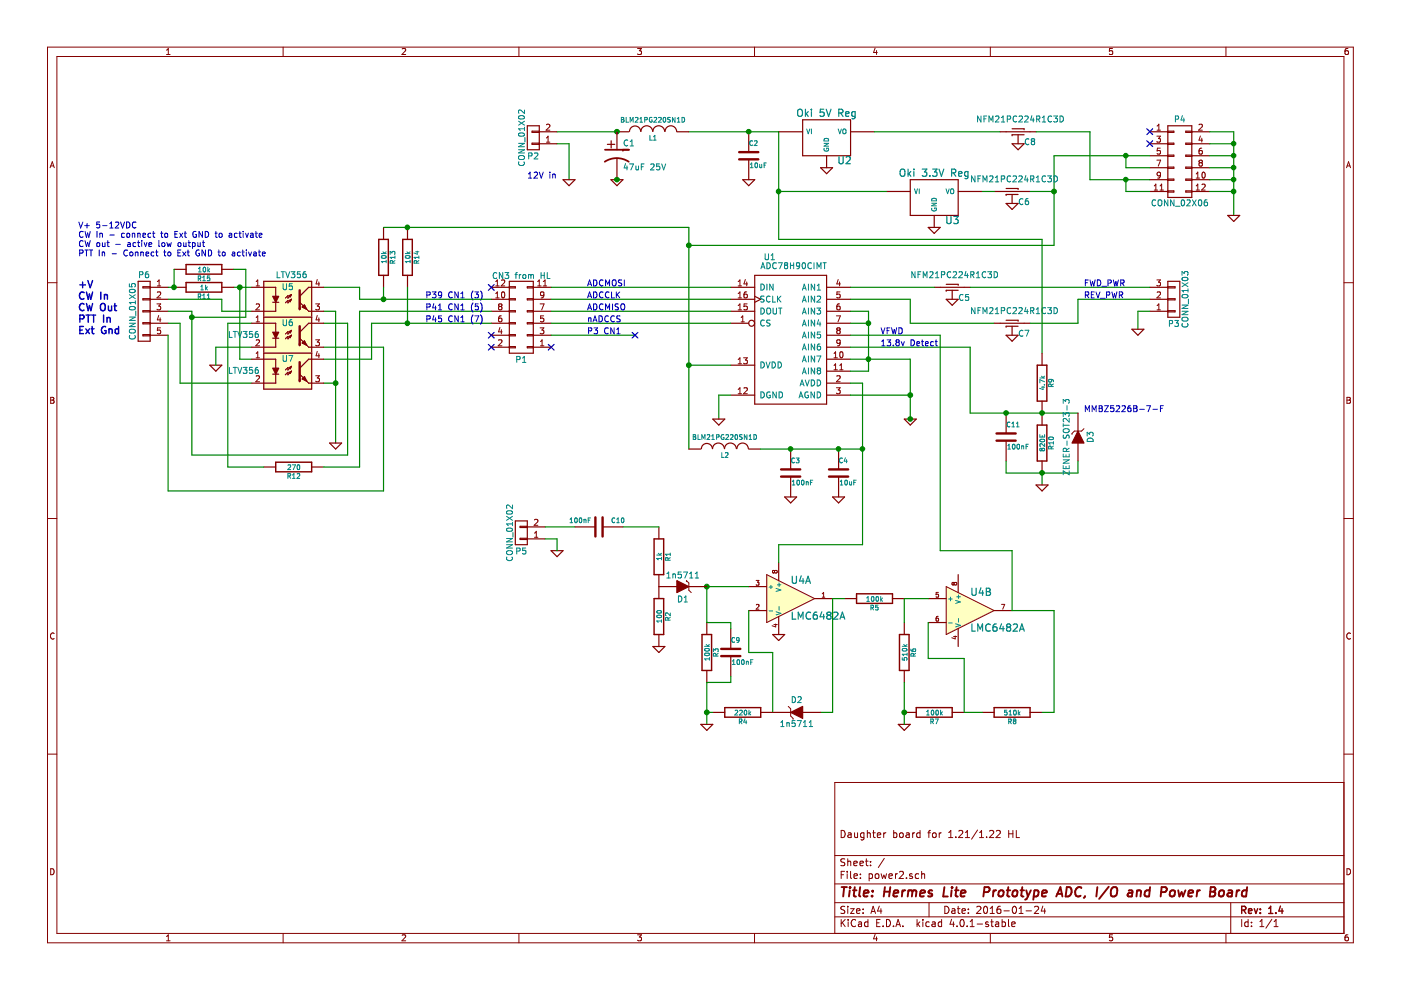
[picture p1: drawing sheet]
EESchema Schematic File Version 2
LIBS:power2-rescue
LIBS:power
LIBS:device
LIBS:transistors
LIBS:conn
LIBS:linear
LIBS:regul
LIBS:74xx
LIBS:cmos4000
LIBS:adc-dac
LIBS:memory
LIBS:xilinx
LIBS:microcontrollers
LIBS:dsp
LIBS:microchip
LIBS:analog_switches
LIBS:motorola
LIBS:texas
LIBS:intel
LIBS:audio
LIBS:interface
LIBS:digital-audio
LIBS:philips
LIBS:display
LIBS:cypress
LIBS:siliconi
LIBS:opto
LIBS:atmel
LIBS:contrib
LIBS:valves
LIBS:hermeslite
LIBS:w_device
LIBS:zener-sot-23-3
LIBS:power2-cache
EELAYER 25 0
EELAYER END
$Descr A4 11693 8268
encoding utf-8
Sheet 1 1
Title "Hermes Lite  Prototype ADC, I/O and Power Board"
Date "2016-01-24"
Rev "1.4"
Comp ""
Comment1 "Daughter board for 1.21/1.22 HL"
Comment2 ""
Comment3 ""
Comment4 ""
$EndDescr
Wire Wire Line
	4650 1100 5150 1100
$Comp
L GND-RESCUE-power2 #PWR01
U 1 1
P 6250 1500
F 0 "#PWR01" H 6250 1500 30  0001 C CNN
F 1 "GND" H 6250 1430 30  0001 C CNN
F 2 "" H 6250 1500 50  0000 C CNN
F 3 "" H 6250 1500 50  0000 C CNN
	1    6250 1500
	1    0    0    -1  
$EndComp
Wire Wire Line
	5750 1100 6500 1100
$Comp
L INDUCTOR L1
U 1 1
P 5450 1100
F 0 "L1" V 5400 1100 40  0000 C CNN
F 1 "BLM21PG220SN1D" V 5550 1100 40  0000 C CNN
F 2 "Resistors_SMD:R_0805_HandSoldering" H 5450 1100 60  0001 C CNN
F 3 "" H 5450 1100 60  0000 C CNN
	1    5450 1100
	0    -1   -1   0   
$EndComp
$Comp
L GND-RESCUE-power2 #PWR02
U 1 1
P 5150 1500
F 0 "#PWR02" H 5150 1500 30  0001 C CNN
F 1 "GND" H 5150 1430 30  0001 C CNN
F 2 "" H 5150 1500 50  0000 C CNN
F 3 "" H 5150 1500 50  0000 C CNN
	1    5150 1500
	1    0    0    -1  
$EndComp
Connection ~ 5150 1100
Wire Wire Line
	4750 1200 4750 1500
Wire Wire Line
	4650 1200 4750 1200
$Comp
L GND-RESCUE-power2 #PWR03
U 1 1
P 4750 1500
F 0 "#PWR03" H 4750 1500 30  0001 C CNN
F 1 "GND" H 4750 1430 30  0001 C CNN
F 2 "" H 4750 1500 50  0000 C CNN
F 3 "" H 4750 1500 50  0000 C CNN
	1    4750 1500
	1    0    0    -1  
$EndComp
$Comp
L CONN_01X02 P2
U 1 1
P 4450 1150
F 0 "P2" H 4450 1300 50  0000 C CNN
F 1 "CONN_01X02" V 4550 1150 50  0000 C CNN
F 2 "Pin_Headers:Pin_Header_Straight_1x02" H 4450 1150 60  0001 C CNN
F 3 "" H 4450 1150 60  0000 C CNN
	1    4450 1150
	-1   0    0    1   
$EndComp
$Comp
L CP1-RESCUE-power2 C1
U 1 1
P 5150 1300
F 0 "C1" H 5200 1400 50  0000 L CNN
F 1 "47uF 25V" H 5200 1200 50  0000 L CNN
F 2 "Capacitors_Tantalum_SMD:TantalC_SizeC_EIA-6032_HandSoldering" H 5150 1300 60  0001 C CNN
F 3 "" H 5150 1300 60  0000 C CNN
	1    5150 1300
	1    0    0    -1  
$EndComp
Text Notes 4400 1500 0    50   ~ 0
12V in
$Comp
L 7805 U2
U 1 1
P 6900 1150
F 0 "U2" H 7050 954 60  0000 C CNN
F 1 "Oki 5V Reg" H 6900 1350 60  0000 C CNN
F 2 "Discret:LM78XXV" H 6900 1150 60  0001 C CNN
F 3 "" H 6900 1150 60  0000 C CNN
	1    6900 1150
	1    0    0    -1  
$EndComp
$Comp
L C-RESCUE-power2 C2
U 1 1
P 6250 1300
F 0 "C2" H 6250 1400 40  0000 L CNN
F 1 "10uF" H 6256 1215 40  0000 L CNN
F 2 "Capacitors_SMD:C_0805_HandSoldering" H 6288 1150 30  0001 C CNN
F 3 "" H 6250 1300 60  0000 C CNN
	1    6250 1300
	1    0    0    -1  
$EndComp
$Comp
L CONN_02X06 P4
U 1 1
P 9850 1350
F 0 "P4" H 9850 1700 50  0000 C CNN
F 1 "CONN_02X06" H 9850 1000 50  0000 C CNN
F 2 "Socket_Strips:Socket_Strip_Angled_2x06" H 9850 150 60  0001 C CNN
F 3 "" H 9850 150 60  0000 C CNN
	1    9850 1350
	1    0    0    -1  
$EndComp
$Comp
L 7805 U3
U 1 1
P 7800 1650
F 0 "U3" H 7950 1454 60  0000 C CNN
F 1 "Oki 3.3V Reg" H 7800 1850 60  0000 C CNN
F 2 "Discret:LM78XXV" H 7800 1650 60  0001 C CNN
F 3 "" H 7800 1650 60  0000 C CNN
	1    7800 1650
	1    0    0    -1  
$EndComp
Wire Wire Line
	6500 1100 6500 2000
Wire Wire Line
	6500 1600 7400 1600
Wire Wire Line
	8800 1300 8800 2050
Wire Wire Line
	8800 1300 9600 1300
Wire Wire Line
	9400 1300 9400 1400
Wire Wire Line
	9400 1400 9600 1400
Connection ~ 9400 1300
Wire Wire Line
	10100 1100 10300 1100
Wire Wire Line
	10300 1100 10300 1800
$Comp
L GND-RESCUE-power2 #PWR04
U 1 1
P 10300 1800
F 0 "#PWR04" H 10300 1800 30  0001 C CNN
F 1 "GND" H 10300 1730 30  0001 C CNN
F 2 "" H 10300 1800 50  0000 C CNN
F 3 "" H 10300 1800 50  0000 C CNN
	1    10300 1800
	1    0    0    -1  
$EndComp
Wire Wire Line
	10100 1600 10300 1600
Connection ~ 10300 1600
Wire Wire Line
	10100 1500 10300 1500
Connection ~ 10300 1500
Wire Wire Line
	10100 1400 10300 1400
Connection ~ 10300 1400
Wire Wire Line
	10100 1300 10300 1300
Connection ~ 10300 1300
Wire Wire Line
	10100 1200 10300 1200
Connection ~ 10300 1200
$Comp
L GND-RESCUE-power2 #PWR05
U 1 1
P 6900 1400
F 0 "#PWR05" H 6900 1400 30  0001 C CNN
F 1 "GND" H 6900 1330 30  0001 C CNN
F 2 "" H 6900 1400 50  0000 C CNN
F 3 "" H 6900 1400 50  0000 C CNN
	1    6900 1400
	1    0    0    -1  
$EndComp
$Comp
L GND-RESCUE-power2 #PWR06
U 1 1
P 7800 1900
F 0 "#PWR06" H 7800 1900 30  0001 C CNN
F 1 "GND" H 7800 1830 30  0001 C CNN
F 2 "" H 7800 1900 50  0000 C CNN
F 3 "" H 7800 1900 50  0000 C CNN
	1    7800 1900
	1    0    0    -1  
$EndComp
$Comp
L Cap_FeedThrough C6
U 1 1
P 8450 1600
F 0 "C6" H 8500 1510 50  0000 L CNN
F 1 "NFM21PC224R1C3D" H 8100 1700 50  0000 L CNN
F 2 "SMDCAP:cfeed_0805" H 8450 1600 60  0001 C CNN
F 3 "" H 8450 1600 60  0000 C CNN
	1    8450 1600
	1    0    0    -1  
$EndComp
$Comp
L Cap_FeedThrough C8
U 1 1
P 8500 1100
F 0 "C8" H 8550 1010 50  0000 L CNN
F 1 "NFM21PC224R1C3D" H 8150 1200 50  0000 L CNN
F 2 "SMDCAP:cfeed_0805" H 8500 1100 60  0001 C CNN
F 3 "" H 8500 1100 60  0000 C CNN
	1    8500 1100
	1    0    0    -1  
$EndComp
Wire Wire Line
	7300 1100 8350 1100
Wire Wire Line
	8200 1600 8300 1600
Wire Wire Line
	8600 1600 8800 1600
$Comp
L GND-RESCUE-power2 #PWR07
U 1 1
P 8450 1700
F 0 "#PWR07" H 8450 1700 30  0001 C CNN
F 1 "GND" H 8450 1630 30  0001 C CNN
F 2 "" H 8450 1700 50  0000 C CNN
F 3 "" H 8450 1700 50  0000 C CNN
	1    8450 1700
	1    0    0    -1  
$EndComp
$Comp
L GND-RESCUE-power2 #PWR08
U 1 1
P 8500 1200
F 0 "#PWR08" H 8500 1200 30  0001 C CNN
F 1 "GND" H 8500 1130 30  0001 C CNN
F 2 "" H 8500 1200 50  0000 C CNN
F 3 "" H 8500 1200 50  0000 C CNN
	1    8500 1200
	1    0    0    -1  
$EndComp
$Comp
L CONN_02X06 P1
U 1 1
P 4350 2650
F 0 "P1" H 4350 3000 50  0000 C CNN
F 1 "CN3 from HL" H 4350 2300 50  0000 C CNN
F 2 "Socket_Strips:Socket_Strip_Angled_2x06" H 4350 1450 60  0001 C CNN
F 3 "" H 4350 1450 60  0000 C CNN
	1    4350 2650
	-1   0    0    1   
$EndComp
$Comp
L ADC78H90CIMT U1
U 1 1
P 6650 2750
F 0 "U1" H 6425 3350 50  0000 C CNN
F 1 "ADC78H90CIMT" H 6625 3275 50  0000 C CNN
F 2 "Housings_SSOP:TSSOP-16_4.4x5mm_Pitch0.65mm" H 6650 2750 50  0001 C CNN
F 3 "" H 6650 2750 50  0000 C CNN
	1    6650 2750
	1    0    0    -1  
$EndComp
Wire Wire Line
	4600 2700 6100 2700
Wire Wire Line
	4600 2600 6100 2600
Wire Wire Line
	4600 2500 6100 2500
Wire Wire Line
	4600 2400 6100 2400
Wire Wire Line
	8800 2050 5750 2050
Wire Wire Line
	5750 1900 5750 3750
Connection ~ 8800 1600
Wire Wire Line
	5750 3050 6100 3050
$Comp
L CONN_01X03 P3
U 1 1
P 9800 2500
F 0 "P3" H 9800 2700 50  0000 C CNN
F 1 "CONN_01X03" V 9900 2500 50  0000 C CNN
F 2 "Pin_Headers:Pin_Header_Straight_1x03" H 9800 2500 60  0001 C CNN
F 3 "" H 9800 2500 60  0000 C CNN
	1    9800 2500
	1    0    0    1   
$EndComp
Wire Wire Line
	9600 2600 9500 2600
Wire Wire Line
	9500 2600 9500 2750
$Comp
L GND-RESCUE-power2 #PWR09
U 1 1
P 9500 2750
F 0 "#PWR09" H 9500 2750 30  0001 C CNN
F 1 "GND" H 9500 2680 30  0001 C CNN
F 2 "" H 9500 2750 50  0000 C CNN
F 3 "" H 9500 2750 50  0000 C CNN
	1    9500 2750
	1    0    0    -1  
$EndComp
$Comp
L Cap_FeedThrough C5
U 1 1
P 7950 2400
F 0 "C5" H 8000 2310 50  0000 L CNN
F 1 "NFM21PC224R1C3D" H 7600 2500 50  0000 L CNN
F 2 "SMDCAP:cfeed_0805" H 7950 2400 60  0001 C CNN
F 3 "" H 7950 2400 60  0000 C CNN
	1    7950 2400
	1    0    0    -1  
$EndComp
$Comp
L Cap_FeedThrough C7
U 1 1
P 8450 2700
F 0 "C7" H 8500 2610 50  0000 L CNN
F 1 "NFM21PC224R1C3D" H 8100 2800 50  0000 L CNN
F 2 "SMDCAP:cfeed_0805" H 8450 2700 60  0001 C CNN
F 3 "" H 8450 2700 60  0000 C CNN
	1    8450 2700
	1    0    0    -1  
$EndComp
Wire Wire Line
	7100 2400 7800 2400
Wire Wire Line
	8100 2400 9600 2400
Wire Wire Line
	7100 2500 7600 2500
Wire Wire Line
	7600 2500 7600 2700
Wire Wire Line
	7600 2700 8300 2700
Wire Wire Line
	8600 2700 9000 2700
Wire Wire Line
	9000 2700 9000 2500
Wire Wire Line
	9000 2500 9600 2500
$Comp
L GND-RESCUE-power2 #PWR010
U 1 1
P 7950 2500
F 0 "#PWR010" H 7950 2500 30  0001 C CNN
F 1 "GND" H 7950 2430 30  0001 C CNN
F 2 "" H 7950 2500 50  0000 C CNN
F 3 "" H 7950 2500 50  0000 C CNN
	1    7950 2500
	1    0    0    -1  
$EndComp
$Comp
L GND-RESCUE-power2 #PWR011
U 1 1
P 8450 2800
F 0 "#PWR011" H 8450 2800 30  0001 C CNN
F 1 "GND" H 8450 2730 30  0001 C CNN
F 2 "" H 8450 2800 50  0000 C CNN
F 3 "" H 8450 2800 50  0000 C CNN
	1    8450 2800
	1    0    0    -1  
$EndComp
Wire Wire Line
	7100 3000 7600 3000
Wire Wire Line
	7600 3000 7600 3500
$Comp
L GND-RESCUE-power2 #PWR012
U 1 1
P 7600 3500
F 0 "#PWR012" H 7600 3500 30  0001 C CNN
F 1 "GND" H 7600 3430 30  0001 C CNN
F 2 "" H 7600 3500 50  0000 C CNN
F 3 "" H 7600 3500 50  0000 C CNN
	1    7600 3500
	1    0    0    -1  
$EndComp
Wire Wire Line
	7250 3100 7100 3100
Wire Wire Line
	7250 2600 7250 3100
Connection ~ 7250 3000
Wire Wire Line
	7100 3300 7600 3300
Connection ~ 7600 3300
Wire Wire Line
	7100 3200 7200 3200
Wire Wire Line
	7200 3200 7200 4550
Connection ~ 5750 3050
$Comp
L INDUCTOR L2
U 1 1
P 6050 3750
F 0 "L2" V 6000 3750 40  0000 C CNN
F 1 "BLM21PG220SN1D" V 6150 3750 40  0000 C CNN
F 2 "Resistors_SMD:R_0805_HandSoldering" H 6050 3750 60  0001 C CNN
F 3 "" H 6050 3750 60  0000 C CNN
	1    6050 3750
	0    -1   -1   0   
$EndComp
Wire Wire Line
	7200 3750 6350 3750
$Comp
L C-RESCUE-power2 C4
U 1 1
P 7000 3950
F 0 "C4" H 7000 4050 40  0000 L CNN
F 1 "10uF" H 7006 3865 40  0000 L CNN
F 2 "Capacitors_SMD:C_0805_HandSoldering" H 7038 3800 30  0001 C CNN
F 3 "" H 7000 3950 60  0000 C CNN
	1    7000 3950
	1    0    0    -1  
$EndComp
$Comp
L C-RESCUE-power2 C3
U 1 1
P 6600 3950
F 0 "C3" H 6600 4050 40  0000 L CNN
F 1 "100nF" H 6606 3865 40  0000 L CNN
F 2 "Capacitors_SMD:C_0805_HandSoldering" H 6638 3800 30  0001 C CNN
F 3 "" H 6600 3950 60  0000 C CNN
	1    6600 3950
	1    0    0    -1  
$EndComp
$Comp
L GND-RESCUE-power2 #PWR013
U 1 1
P 7000 4150
F 0 "#PWR013" H 7000 4150 30  0001 C CNN
F 1 "GND" H 7000 4080 30  0001 C CNN
F 2 "" H 7000 4150 50  0000 C CNN
F 3 "" H 7000 4150 50  0000 C CNN
	1    7000 4150
	1    0    0    -1  
$EndComp
$Comp
L GND-RESCUE-power2 #PWR014
U 1 1
P 6600 4150
F 0 "#PWR014" H 6600 4150 30  0001 C CNN
F 1 "GND" H 6600 4080 30  0001 C CNN
F 2 "" H 6600 4150 50  0000 C CNN
F 3 "" H 6600 4150 50  0000 C CNN
	1    6600 4150
	1    0    0    -1  
$EndComp
Wire Wire Line
	6100 3300 6000 3300
Wire Wire Line
	6000 3300 6000 3500
$Comp
L GND-RESCUE-power2 #PWR015
U 1 1
P 6000 3500
F 0 "#PWR015" H 6000 3500 30  0001 C CNN
F 1 "GND" H 6000 3430 30  0001 C CNN
F 2 "" H 6000 3500 50  0000 C CNN
F 3 "" H 6000 3500 50  0000 C CNN
	1    6000 3500
	1    0    0    -1  
$EndComp
Connection ~ 6250 1100
Connection ~ 5150 1500
Connection ~ 6600 3750
Connection ~ 7000 3750
Connection ~ 7600 3500
$Comp
L OP275-RESCUE-power2 U4
U 1 1
P 6600 5000
F 0 "U4" H 6600 5150 60  0000 L CNN
F 1 "LMC6482A" H 6600 4850 60  0000 L CNN
F 2 "Housings_SOIC:SOIC-8_3.9x4.9mm_Pitch1.27mm" H 6600 5000 60  0001 C CNN
F 3 "" H 6600 5000 60  0000 C CNN
	1    6600 5000
	1    0    0    -1  
$EndComp
$Comp
L OP275-RESCUE-power2 U4
U 2 1
P 8100 5100
F 0 "U4" H 8100 5250 60  0000 L CNN
F 1 "LMC6482A" H 8100 4950 60  0000 L CNN
F 2 "Housings_SOIC:SOIC-8_3.9x4.9mm_Pitch1.27mm" H 8100 5100 60  0001 C CNN
F 3 "" H 8100 5100 60  0000 C CNN
	2    8100 5100
	1    0    0    -1  
$EndComp
$Comp
L R-RESCUE-power2 R7
U 1 1
P 7800 5950
F 0 "R7" V 7880 5950 40  0000 C CNN
F 1 "100k" V 7807 5951 40  0000 C CNN
F 2 "Resistors_SMD:R_0805_HandSoldering" V 7730 5950 30  0001 C CNN
F 3 "" H 7800 5950 30  0000 C CNN
	1    7800 5950
	0    1    1    0   
$EndComp
$Comp
L R-RESCUE-power2 R5
U 1 1
P 7300 5000
F 0 "R5" V 7380 5000 40  0000 C CNN
F 1 "100k" V 7307 5001 40  0000 C CNN
F 2 "Resistors_SMD:R_0805_HandSoldering" V 7230 5000 30  0001 C CNN
F 3 "" H 7300 5000 30  0000 C CNN
	1    7300 5000
	0    1    1    0   
$EndComp
$Comp
L R-RESCUE-power2 R6
U 1 1
P 7550 5450
F 0 "R6" V 7630 5450 40  0000 C CNN
F 1 "510k" V 7557 5451 40  0000 C CNN
F 2 "Resistors_SMD:R_0805_HandSoldering" V 7480 5450 30  0001 C CNN
F 3 "" H 7550 5450 30  0000 C CNN
	1    7550 5450
	1    0    0    -1  
$EndComp
$Comp
L R-RESCUE-power2 R8
U 1 1
P 8450 5950
F 0 "R8" V 8530 5950 40  0000 C CNN
F 1 "510k" V 8457 5951 40  0000 C CNN
F 2 "Resistors_SMD:R_0805_HandSoldering" V 8380 5950 30  0001 C CNN
F 3 "" H 8450 5950 30  0000 C CNN
	1    8450 5950
	0    1    1    0   
$EndComp
$Comp
L R-RESCUE-power2 R4
U 1 1
P 6200 5950
F 0 "R4" V 6280 5950 40  0000 C CNN
F 1 "220k" V 6207 5951 40  0000 C CNN
F 2 "Resistors_SMD:R_0805_HandSoldering" V 6130 5950 30  0001 C CNN
F 3 "" H 6200 5950 30  0000 C CNN
	1    6200 5950
	0    1    1    0   
$EndComp
$Comp
L R-RESCUE-power2 R3
U 1 1
P 5900 5450
F 0 "R3" V 5980 5450 40  0000 C CNN
F 1 "100k" V 5907 5451 40  0000 C CNN
F 2 "Resistors_SMD:R_0805_HandSoldering" V 5830 5450 30  0001 C CNN
F 3 "" H 5900 5450 30  0000 C CNN
	1    5900 5450
	1    0    0    -1  
$EndComp
Wire Wire Line
	5900 5700 5900 6050
Wire Wire Line
	5900 5950 5950 5950
Connection ~ 5900 5950
Wire Wire Line
	6450 5950 6450 5450
Wire Wire Line
	6450 5450 6250 5450
Wire Wire Line
	6250 5450 6250 5100
Wire Wire Line
	5900 4900 5900 5200
$Comp
L GND-RESCUE-power2 #PWR016
U 1 1
P 6500 5300
F 0 "#PWR016" H 6500 5300 30  0001 C CNN
F 1 "GND" H 6500 5230 30  0001 C CNN
F 2 "" H 6500 5300 50  0000 C CNN
F 3 "" H 6500 5300 50  0000 C CNN
	1    6500 5300
	1    0    0    -1  
$EndComp
Wire Wire Line
	6950 5000 6950 5950
Wire Wire Line
	6950 5950 6850 5950
$Comp
L GND-RESCUE-power2 #PWR017
U 1 1
P 5900 6050
F 0 "#PWR017" H 5900 6050 30  0001 C CNN
F 1 "GND" H 5900 5980 30  0001 C CNN
F 2 "" H 5900 6050 50  0000 C CNN
F 3 "" H 5900 6050 50  0000 C CNN
	1    5900 6050
	1    0    0    -1  
$EndComp
$Comp
L GND-RESCUE-power2 #PWR018
U 1 1
P 7550 6050
F 0 "#PWR018" H 7550 6050 30  0001 C CNN
F 1 "GND" H 7550 5980 30  0001 C CNN
F 2 "" H 7550 6050 50  0000 C CNN
F 3 "" H 7550 6050 50  0000 C CNN
	1    7550 6050
	1    0    0    -1  
$EndComp
Wire Wire Line
	7550 5700 7550 6050
Connection ~ 7550 5950
Wire Wire Line
	8050 5950 8200 5950
Wire Wire Line
	8050 5950 8050 5500
Wire Wire Line
	8050 5500 7750 5500
Wire Wire Line
	7750 5500 7750 5200
Wire Wire Line
	7550 5200 7550 5000
Wire Wire Line
	7550 5000 7750 5000
Wire Wire Line
	7050 5000 6950 5000
Wire Wire Line
	8800 5950 8700 5950
Wire Wire Line
	8800 5100 8450 5100
Wire Wire Line
	6500 4700 6500 4550
Connection ~ 7200 3750
Connection ~ 5900 4900
$Comp
L R-RESCUE-power2 R2
U 1 1
P 5500 5150
F 0 "R2" V 5580 5150 40  0000 C CNN
F 1 "100" V 5507 5151 40  0000 C CNN
F 2 "Resistors_SMD:R_0805_HandSoldering" V 5430 5150 30  0001 C CNN
F 3 "" H 5500 5150 30  0000 C CNN
	1    5500 5150
	1    0    0    -1  
$EndComp
$Comp
L R-RESCUE-power2 R1
U 1 1
P 5500 4650
F 0 "R1" V 5580 4650 40  0000 C CNN
F 1 "1k" V 5507 4651 40  0000 C CNN
F 2 "Resistors_SMD:R_0805_HandSoldering" V 5430 4650 30  0001 C CNN
F 3 "" H 5500 4650 30  0000 C CNN
	1    5500 4650
	1    0    0    -1  
$EndComp
$Comp
L GND-RESCUE-power2 #PWR019
U 1 1
P 5500 5400
F 0 "#PWR019" H 5500 5400 30  0001 C CNN
F 1 "GND" H 5500 5330 30  0001 C CNN
F 2 "" H 5500 5400 50  0000 C CNN
F 3 "" H 5500 5400 50  0000 C CNN
	1    5500 5400
	1    0    0    -1  
$EndComp
$Comp
L GND-RESCUE-power2 #PWR020
U 1 1
P 4650 4600
F 0 "#PWR020" H 4650 4600 30  0001 C CNN
F 1 "GND" H 4650 4530 30  0001 C CNN
F 2 "" H 4650 4600 50  0000 C CNN
F 3 "" H 4650 4600 50  0000 C CNN
	1    4650 4600
	1    0    0    -1  
$EndComp
Wire Wire Line
	5900 4900 6250 4900
$Comp
L CONN_01X02 P5
U 1 1
P 4350 4450
F 0 "P5" H 4350 4600 50  0000 C CNN
F 1 "CONN_01X02" V 4450 4450 50  0000 C CNN
F 2 "Pin_Headers:Pin_Header_Straight_1x02" H 4350 4450 60  0001 C CNN
F 3 "" H 4350 4450 60  0000 C CNN
	1    4350 4450
	-1   0    0    1   
$EndComp
Wire Wire Line
	4550 4500 4650 4500
Wire Wire Line
	4650 4500 4650 4600
$Comp
L C-RESCUE-power2 C9
U 1 1
P 6100 5450
F 0 "C9" H 6100 5550 40  0000 L CNN
F 1 "100nF" H 6106 5365 40  0000 L CNN
F 2 "Capacitors_SMD:C_0805_HandSoldering" H 6138 5300 30  0001 C CNN
F 3 "" H 6100 5450 60  0000 C CNN
	1    6100 5450
	1    0    0    -1  
$EndComp
Wire Wire Line
	5900 5700 6100 5700
Wire Wire Line
	6100 5700 6100 5650
Wire Wire Line
	5900 5200 6100 5200
Wire Wire Line
	6100 5200 6100 5250
Wire Wire Line
	8650 1100 9100 1100
Wire Wire Line
	9100 1100 9100 1500
Wire Wire Line
	9100 1500 9600 1500
Wire Wire Line
	9400 1500 9400 1600
Wire Wire Line
	9400 1600 9600 1600
Connection ~ 9400 1500
NoConn ~ 9600 1200
NoConn ~ 9600 1100
NoConn ~ 4100 2400
Wire Wire Line
	6500 4550 7200 4550
Text Notes 4900 2400 0    50   ~ 0
ADCMOSI
Text Notes 4900 2500 0    50   ~ 0
ADCCLK
Text Notes 4900 2600 0    50   ~ 0
ADCMISO
Text Notes 4900 2700 0    50   ~ 0
nADCCS
$Comp
L C-RESCUE-power2 C10
U 1 1
P 5000 4400
F 0 "C10" V 4950 4500 40  0000 L CNN
F 1 "100nF" V 4950 4150 40  0000 L CNN
F 2 "Capacitors_SMD:C_0805_HandSoldering" H 5038 4250 30  0001 C CNN
F 3 "" H 5000 4400 60  0000 C CNN
	1    5000 4400
	0    1    1    0   
$EndComp
Wire Wire Line
	4550 4400 4800 4400
Wire Wire Line
	5200 4400 5500 4400
Wire Wire Line
	7850 2800 7850 4600
Wire Wire Line
	7850 4600 8450 4600
Wire Wire Line
	8450 4600 8450 5100
Wire Wire Line
	7100 2800 7850 2800
Wire Wire Line
	8800 5100 8800 5950
$Comp
L R-RESCUE-power2 R10
U 1 1
P 8700 3700
F 0 "R10" V 8780 3700 40  0000 C CNN
F 1 "820E" V 8707 3701 40  0000 C CNN
F 2 "Resistors_SMD:R_0805_HandSoldering" V 8630 3700 30  0001 C CNN
F 3 "" H 8700 3700 30  0000 C CNN
	1    8700 3700
	1    0    0    -1  
$EndComp
$Comp
L C-RESCUE-power2 C11
U 1 1
P 8400 3650
F 0 "C11" H 8400 3750 40  0000 L CNN
F 1 "100nF" H 8406 3565 40  0000 L CNN
F 2 "Capacitors_SMD:C_0805_HandSoldering" H 8438 3500 30  0001 C CNN
F 3 "" H 8400 3650 60  0000 C CNN
	1    8400 3650
	1    0    0    -1  
$EndComp
Wire Wire Line
	6500 2000 8700 2000
Wire Wire Line
	8700 2000 8700 2950
Connection ~ 6500 1600
$Comp
L R-RESCUE-power2 R9
U 1 1
P 8700 3200
F 0 "R9" V 8780 3200 40  0000 C CNN
F 1 "4.7k" V 8707 3201 40  0000 C CNN
F 2 "Resistors_SMD:R_0805_HandSoldering" V 8630 3200 30  0001 C CNN
F 3 "" H 8700 3200 30  0000 C CNN
	1    8700 3200
	1    0    0    -1  
$EndComp
Wire Wire Line
	8100 3450 9000 3450
Connection ~ 8700 3450
Wire Wire Line
	7100 2900 8100 2900
Wire Wire Line
	8100 2900 8100 3450
Connection ~ 8400 3450
Text Notes 7350 2900 0    50   ~ 0
13.8v Detect
Text Notes 7350 2800 0    50   ~ 0
VFWD
Text Notes 9050 2400 0    50   ~ 0
FWD_PWR
Text Notes 9050 2500 0    50   ~ 0
REV_PWR
Wire Wire Line
	7250 2700 7100 2700
Wire Wire Line
	7250 2600 7100 2600
Connection ~ 7250 2700
Wire Wire Line
	8700 3950 8700 4050
$Comp
L GND-RESCUE-power2 #PWR021
U 1 1
P 8700 4050
F 0 "#PWR021" H 8700 4050 30  0001 C CNN
F 1 "GND" H 8700 3980 30  0001 C CNN
F 2 "" H 8700 4050 50  0000 C CNN
F 3 "" H 8700 4050 50  0000 C CNN
	1    8700 4050
	1    0    0    -1  
$EndComp
Wire Wire Line
	8400 3850 8400 3950
Wire Wire Line
	8400 3950 9000 3950
Wire Wire Line
	9000 3950 9000 3850
Connection ~ 8700 3950
Wire Wire Line
	3000 2600 4100 2600
Wire Wire Line
	3100 2700 4100 2700
Wire Wire Line
	4600 2800 5300 2800
Text Notes 3550 2500 0    50   ~ 0
P39 CN1 (3)
Text Notes 3550 2600 0    50   ~ 0
P41 CN1 (5)
Text Notes 3550 2700 0    50   ~ 0
P45 CN1 (7)
Text Notes 4900 2800 0    50   ~ 0
P3 CN1
$Comp
L ZENER D1
U 1 1
P 5700 4900
F 0 "D1" H 5700 5000 50  0000 C CNN
F 1 "1n5711" H 5700 4800 50  0000 C CNN
F 2 "Diodes_SMD:SOD-123" H 5700 4900 50  0001 C CNN
F 3 "" H 5700 4900 50  0000 C CNN
	1    5700 4900
	-1   0    0    1   
$EndComp
$Comp
L ZENER D2
U 1 1
P 6650 5950
F 0 "D2" H 6650 6050 50  0000 C CNN
F 1 "1n5711" H 6650 5850 50  0000 C CNN
F 2 "Diodes_SMD:SOD-123" H 6650 5950 50  0001 C CNN
F 3 "" H 6650 5950 50  0000 C CNN
	1    6650 5950
	1    0    0    -1  
$EndComp
Wire Wire Line
	4100 2500 3000 2500
Wire Wire Line
	3000 2500 3000 2400
Wire Wire Line
	3000 2400 2700 2400
Wire Wire Line
	2700 2600 2800 2600
Wire Wire Line
	2800 2600 2800 3700
$Comp
L GND-RESCUE-power2 #PWR022
U 1 1
P 2800 3700
F 0 "#PWR022" H 2800 3700 30  0001 C CNN
F 1 "GND" H 2800 3630 30  0001 C CNN
F 2 "" H 2800 3700 50  0000 C CNN
F 3 "" H 2800 3700 50  0000 C CNN
	1    2800 3700
	1    0    0    -1  
$EndComp
Wire Wire Line
	1850 2500 1850 2600
Wire Wire Line
	1850 2600 2100 2600
Wire Wire Line
	1950 2400 2100 2400
$Comp
L R-RESCUE-power2 R11
U 1 1
P 1700 2400
F 0 "R11" V 1780 2400 40  0000 C CNN
F 1 "1k" V 1707 2401 40  0000 C CNN
F 2 "Resistors_SMD:R_0805_HandSoldering" V 1630 2400 30  0001 C CNN
F 3 "" H 1700 2400 30  0000 C CNN
	1    1700 2400
	0    1    1    0   
$EndComp
Wire Wire Line
	2700 2700 2900 2700
Wire Wire Line
	2900 2700 2900 3800
Wire Wire Line
	1800 2900 2100 2900
$Comp
L R-RESCUE-power2 R12
U 1 1
P 2450 3900
F 0 "R12" V 2530 3900 40  0000 C CNN
F 1 "270" V 2457 3901 40  0000 C CNN
F 2 "Resistors_SMD:R_0805_HandSoldering" V 2380 3900 30  0001 C CNN
F 3 "" H 2450 3900 30  0000 C CNN
	1    2450 3900
	0    1    1    0   
$EndComp
Wire Wire Line
	1900 2700 2100 2700
$Comp
L R-RESCUE-power2 R13
U 1 1
P 3200 2150
F 0 "R13" V 3280 2150 40  0000 C CNN
F 1 "10k" V 3207 2151 40  0000 C CNN
F 2 "Resistors_SMD:R_0805_HandSoldering" V 3130 2150 30  0001 C CNN
F 3 "" H 3200 2150 30  0000 C CNN
	1    3200 2150
	1    0    0    -1  
$EndComp
Wire Wire Line
	3200 2400 3200 2500
Connection ~ 3200 2500
Wire Wire Line
	3200 1900 5750 1900
Connection ~ 5750 2050
Wire Wire Line
	3000 2600 3000 3900
Wire Wire Line
	2700 3200 2800 3200
Connection ~ 2800 3200
Wire Wire Line
	1900 2700 1900 3900
Wire Wire Line
	1900 3900 2200 3900
Wire Wire Line
	3000 3900 2700 3900
Wire Wire Line
	2900 3800 1600 3800
Wire Wire Line
	1600 3800 1600 2600
$Comp
L GND-RESCUE-power2 #PWR023
U 1 1
P 1800 3050
F 0 "#PWR023" H 1800 3050 30  0001 C CNN
F 1 "GND" H 1800 2980 30  0001 C CNN
F 2 "" H 1800 3050 50  0000 C CNN
F 3 "" H 1800 3050 50  0000 C CNN
	1    1800 3050
	1    0    0    -1  
$EndComp
Wire Wire Line
	2100 3200 1500 3200
Wire Wire Line
	1500 3200 1500 2700
Wire Wire Line
	1800 2900 1800 3050
Wire Wire Line
	2000 3000 2100 3000
Connection ~ 2000 2400
Wire Wire Line
	3100 2700 3100 3000
Wire Wire Line
	3100 3000 2700 3000
$Comp
L R-RESCUE-power2 R14
U 1 1
P 3400 2150
F 0 "R14" V 3480 2150 40  0000 C CNN
F 1 "10k" V 3407 2151 40  0000 C CNN
F 2 "Resistors_SMD:R_0805_HandSoldering" V 3330 2150 30  0001 C CNN
F 3 "" H 3400 2150 30  0000 C CNN
	1    3400 2150
	1    0    0    -1  
$EndComp
Connection ~ 3400 1900
Wire Wire Line
	3400 2700 3400 2400
Connection ~ 3400 2700
NoConn ~ 4100 2900
NoConn ~ 4100 2800
NoConn ~ 4600 2900
$Comp
L CONN_01X05 P6
U 1 1
P 1200 2600
F 0 "P6" H 1200 2900 50  0000 C CNN
F 1 "CONN_01X05" V 1300 2600 50  0000 C CNN
F 2 "Pin_Headers:Pin_Header_Straight_1x05" H 1200 2600 50  0001 C CNN
F 3 "" H 1200 2600 50  0000 C CNN
	1    1200 2600
	-1   0    0    -1  
$EndComp
NoConn ~ 5300 2800
Text Notes 650  2800 0    60   ~ 12
+V\nCW In\nCW Out\nPTT In\nExt Gnd
Wire Wire Line
	1400 2500 1850 2500
Wire Wire Line
	1600 2600 1400 2600
Wire Wire Line
	1500 2700 1400 2700
Wire Wire Line
	2700 2900 3200 2900
Wire Wire Line
	3200 2900 3200 4100
Wire Wire Line
	3200 4100 1400 4100
Wire Wire Line
	1400 4100 1400 2800
Wire Wire Line
	2000 2400 2000 3000
Wire Wire Line
	1450 2400 1400 2400
Text Notes 650  2150 0    50   ~ 0
V+ 5-12VDC\nCW In - connect to Ext GND to activate\nCW out - active low output\nPTT In - Connect to Ext GND to activate
$Comp
L R-RESCUE-power2 R15
U 1 1
P 1700 2250
F 0 "R15" V 1780 2250 40  0000 C CNN
F 1 "10k" V 1707 2251 40  0000 C CNN
F 2 "Resistors_SMD:R_0805_HandSoldering" V 1630 2250 30  0001 C CNN
F 3 "" H 1700 2250 30  0000 C CNN
	1    1700 2250
	0    1    1    0   
$EndComp
Wire Wire Line
	1450 2400 1450 2250
Wire Wire Line
	1950 2250 2050 2250
Wire Wire Line
	2050 2250 2050 2650
Wire Wire Line
	2050 2650 1600 2650
Connection ~ 1600 2650
Connection ~ 1450 2400
$Comp
L PC817 U5
U 1 1
P 2400 2500
F 0 "U5" H 2350 2600 50  0000 L CNN
F 1 "LTV356" H 2300 2700 50  0000 L CNN
F 2 "Opto-Devices:Optocoupler_SMD_HandSoldering_KPC357_LTV35x_PC357_SingleChannel" H 2200 2300 50  0001 L CIN
F 3 "" H 2400 2500 50  0000 L CNN
	1    2400 2500
	1    0    0    -1  
$EndComp
$Comp
L PC817 U6
U 1 1
P 2400 2800
F 0 "U6" H 2350 2900 50  0000 L CNN
F 1 "LTV356" H 1900 2800 50  0000 L CNN
F 2 "Opto-Devices:Optocoupler_SMD_HandSoldering_KPC357_LTV35x_PC357_SingleChannel" H 2200 2600 50  0001 L CIN
F 3 "" H 2400 2800 50  0000 L CNN
	1    2400 2800
	1    0    0    -1  
$EndComp
$Comp
L PC817 U7
U 1 1
P 2400 3100
F 0 "U7" H 2350 3200 50  0000 L CNN
F 1 "LTV356" H 1900 3100 50  0000 L CNN
F 2 "Opto-Devices:Optocoupler_SMD_HandSoldering_KPC357_LTV35x_PC357_SingleChannel" H 2200 2900 50  0001 L CIN
F 3 "" H 2400 3100 50  0000 L CNN
	1    2400 3100
	1    0    0    -1  
$EndComp
$Comp
L ZENER-SOT23-3 D3
U 1 1
P 9000 3650
F 0 "D3" H 9000 3750 50  0000 C CNN
F 1 "ZENER-SOT23-3" H 9000 3550 50  0000 C CNN
F 2 "" H 9000 3650 50  0000 C CNN
F 3 "" H 9000 3650 50  0000 C CNN
	1    9000 3650
	0    1    1    0   
$EndComp
Text Notes 9050 3450 0    50   ~ 0
MMBZ5226B-7-F
$EndSCHEMATC
